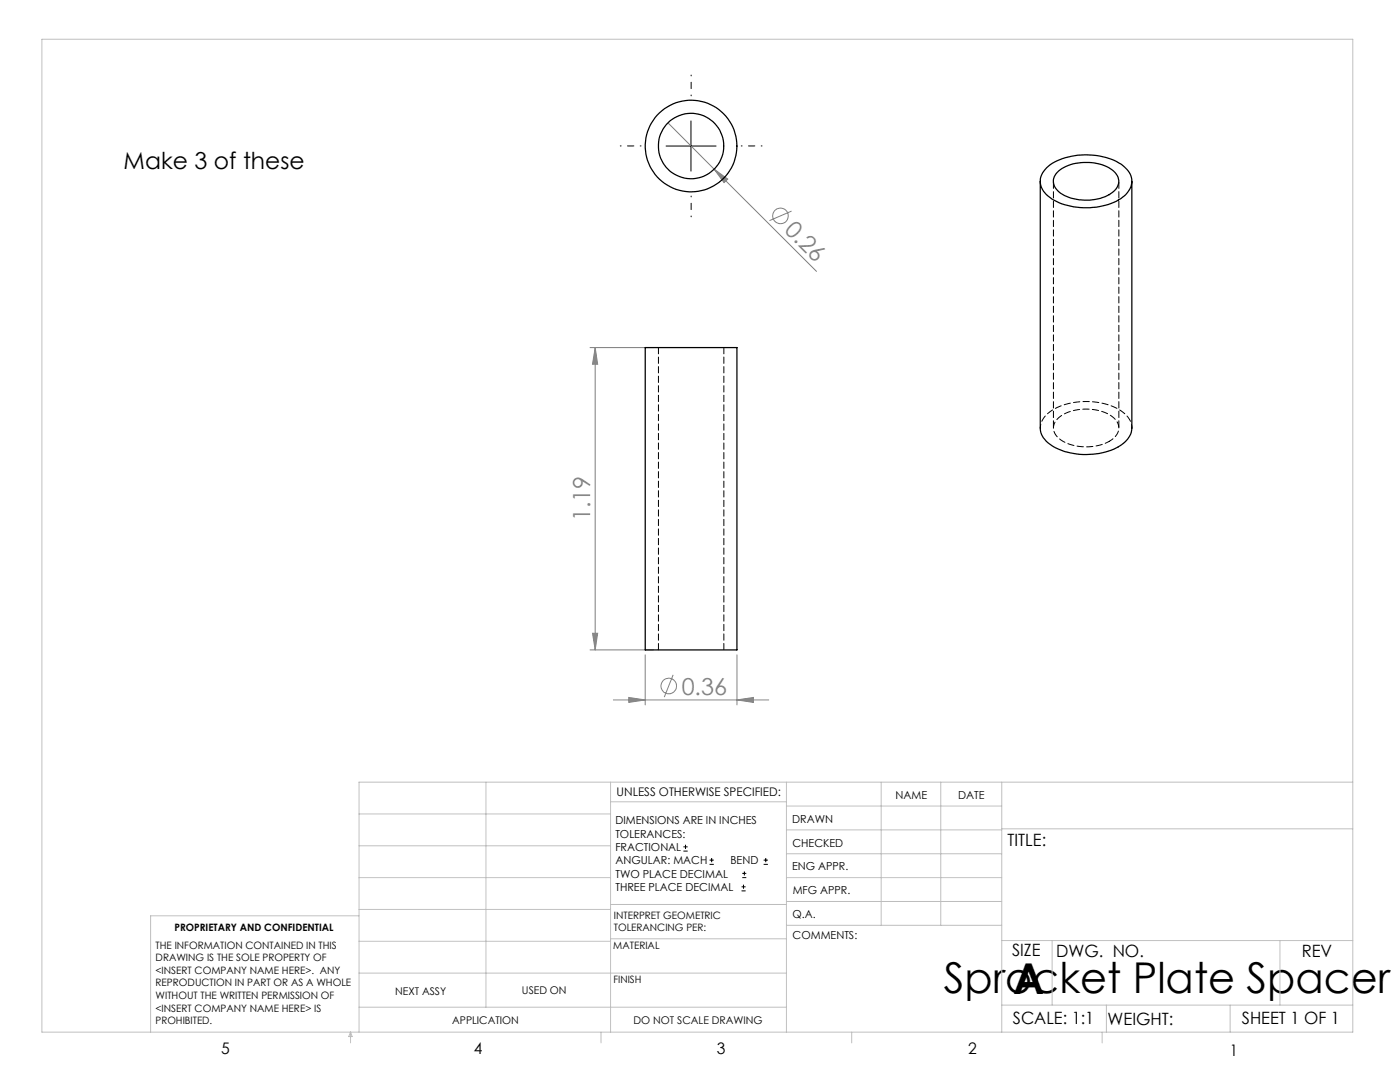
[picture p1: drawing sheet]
<svg xmlns="http://www.w3.org/2000/svg" width="279mm" height="216mm" viewBox="0 0 279 216" stroke-linecap="round" stroke-linejoin="round" font-family="sans-serif">
<g fill="none" stroke="#808080" stroke-width=".2">
<path d="M133.3 24.5l9.2 9.3M142.5 33.8l2.7 1.9-.7 .7zM142.5 33.8l20.4 20.4M158 42.1l-4.4 1.9M117.8 69.4h12.6M118.8 69.4v60.3M118.8 69.4l.5 3.3h-1zM117.8 129.7h12.6M118.3 126.4h1l-.5 3.3zM122.4 139.7h31M125.5 139.2l3.3 .5-3.3 .5zM128.8 130.7v10"/>
<path d="M134.3 134.7l-1.7 4.4M147.1 139.7l3.3-.5v1zM147.1 130.7v10"/>
<circle cx="155.8" cy="43.1" r="1.56"/>
<circle cx="133.4" cy="136.9" r="1.56"/>
</g>
<g fill="none" stroke="#000" stroke-width=".2">
<path d="M132.9 29.1h10M137.9 24.1v10M136.4 169.8h.8M136.4 169h.8M136.8 168.6v.8M141.6 172.5h.9M141.6 171.6h.9M142 171.2v.8M148 177.8h.8M148 177h.8M148.1 175.1h.8M148.1 174.3h.8"/>
<path d="M148.4 176.5v.8M148.6 173.9v.8M152.4 172.5h.8M152.4 171.6h.8M152.8 171.2v.8"/>
</g>
<path d="M137.9 19.1v-4.1M127.9 29.1h-4.1M137.9 39.1v4.2M147.9 29.1h4.2" fill="none" stroke="#000" stroke-width=".2" stroke-dasharray="15.2 1.3 1.3 1.3" stroke-dashoffset="15.1"/>
<g fill="none" stroke="#c0c0c0" stroke-width=".2">
<path d="M8.4 7.8h261.6v198.2h-261.6zM97 156.1v44.9M121.8 156.1v49.9M121.8 160h35.2M157 156.1v49.9M175.9 156.1v28.5M187.7 156.1v28.5M199.9 156.1v49.9M270 156.1h-198.4v49.9M71.6 175.1h50.2M71.6 168.8h50.2M71.6 162.4h50.2"/>
<path d="M157 170.4h42.9M157 165.6h42.9M157 160.8h42.9M157 175.1h42.9M157 179.9h42.9M199.9 165.4h70.1M71.6 194.2h85.4M71.6 187.8h50.2M71.6 181.5h50.2M71.6 182.7h-41.5v23.3M121.8 187.3h35.2M121.8 180.5h35.2"/>
<path d="M157 184.6h42.9M199.9 187.7h70.1M210 187.7v12.9M255.4 187.7v12.9M70 206v2.1M70 206l.3 .8h-.7zM71.6 201h85.4M119.9 206v2.1M170 206v2.1M199.9 200.6h70.1M220 206v2.1M220.8 200.6v5.4"/>
<path d="M245.5 200.6v5.4"/>
</g>
<g fill="#808080">
<path d="M142.5 33.8l2.7 1.9-.7 .7z"/>
<path d="M147.1 139.7l3.3-.5v1zM125.5 139.2l3.3 .5-3.3 .5z"/>
<path d="M118.8 69.4l.5 3.3h-1zM118.3 126.4h1l-.5 3.3z"/>
</g>
<g fill="none" stroke="#000" stroke-width=".25">
<path d="M207.6 36.2v49.2a4.5 4.5 0 0 0 2.8 3.8 14.1 14.1 0 0 0 13.3-.3 4.4 4.4 0 0 0 2.2-3.5v-49.2M208.9 33.5a12.3 12.3 0 0 1 9.4-2.5 9.4 9.4 0 0 1 7.1 3.4 3.6 3.6 0 0 1-1.4 4.9 13.7 13.7 0 0 1-12.1 1.4 6.1 6.1 0 0 1-4.3-4 3.5 3.5 0 0 1 1.3-3.2zM211 34.4a9.3 9.3 0 0 1 9-1.5 4.3 4.3 0 0 1 3.3 3.1 3.3 3.3 0 0 1-2.4 3.1 10 10 0 0 1-9.6-.8 2.54 2.54 0 0 1-.3-3.9zM128.8 69.4h18.3v60.3h-18.3z"/>
<circle cx="137.9" cy="29.1" r="6.5"/>
<circle cx="137.9" cy="29.1" r="9.1"/>
</g>
<path d="M131.4 69.3v60.3M144.5 129.6v-60.3" fill="none" stroke="#000" stroke-width=".2" stroke-dasharray="1.3 .6"/>
<path d="M225.9 85.4a5 5 0 0 0-3.5-4.2 14.1 14.1 0 0 0-12.7 .9 4.2 4.2 0 0 0-2.1 3.3" fill="none" stroke="#000" stroke-width=".2" stroke-dasharray="1.3 .6" stroke-dashoffset=".5"/>
<path d="M221.4 88.1a2.83 2.83 0 0 0 1.6-3.8 7 7 0 0 0-6.2-2.7 7.4 7.4 0 0 0-6.2 2.6 2.72 2.72 0 0 0 1.5 3.8 10.2 10.2 0 0 0 9.3 .1" fill="none" stroke="#000" stroke-width=".2" stroke-dasharray="1.3 .6" stroke-dashoffset=".4"/>
<path d="M210.2 36.2v49.2M223.3 85.4v-49.2" fill="none" stroke="#000" stroke-width=".2" stroke-dasharray="1.3 .6" stroke-dashoffset="-.2"/>
<g font-size="8.5">
<text x="188.4" y="198.1">Sprocket Plate Spacer</text>
<text x="202.2" y="198.3">A</text>
</g>
<text font-size="4.7" x="24.7" y="33.6">Make 3 of these</text>
<g font-size="4.7" fill="#808080">
<text x="156.4" y="46.1" transform="rotate(45 156.4 46.1)">0.26</text>
<text x="117.8" y="104" transform="rotate(-90 117.8 104)">1.19</text>
<text x="136" y="138.6">0.36</text>
</g>
<g font-size="3.4">
<text x="201.1" y="168.8">TITLE:</text>
<text x="202" y="190.8">SIZE</text>
<text x="210.8" y="190.9">DWG. NO.</text>
<text x="259.8" y="191">REV</text>
<text x="202.1" y="204.4">SCALE: 1:1</text>
<text x="221" y="204.5">WEIGHT:</text>
<text x="247.8" y="204.4">SHEET 1 OF 1</text>
</g>
<g font-size="3.2">
<text x="44.2" y="210.4">5</text>
<text x="94.6" y="210.3">4</text>
<text x="143.1" y="210.4">3</text>
<text x="193.2" y="210.3">2</text>
<text x="245.4" y="210.6">1</text>
</g>
<text font-size="2.4" x="123.1" y="158.9">UNLESS OTHERWISE SPECIFIED:</text>
<g font-size="2.2">
<text x="178.7" y="159.4">NAME</text>
<text x="191.2" y="159.4">DATE</text>
<text x="122.8" y="164.5">DIMENSIONS ARE IN INCHES</text>
<text x="122.8" y="167.1">TOLERANCES:</text>
<text x="158.1" y="164.2">DRAWN</text>
<text x="122.8" y="169.8">FRACTIONAL</text>
<text x="122.8" y="172.5">ANGULAR: MACH</text>
<text x="145.8" y="172.5">BEND</text>
<text x="158.1" y="173.7">ENG APPR.</text>
<text x="158.2" y="169.1">CHECKED</text>
<text x="122.8" y="175.1">TWO PLACE DECIMAL</text>
<text x="122.8" y="177.8">THREE PLACE DECIMAL</text>
<text x="158.2" y="178.4">MFG APPR.</text>
<text x="158.2" y="183.2">Q.A.</text>
<text x="158.2" y="187.4">COMMENTS:</text>
</g>
<g font-size="2.1">
<text x="78.8" y="198.5">NEXT ASSY</text>
<text x="104.2" y="198.4">USED ON</text>
<text x="90.2" y="204.3">APPLICATION</text>
<text x="126.4" y="204.3">DO NOT SCALE DRAWING</text>
</g>
<g font-size="2">
<text x="34.8" y="185.7">PROPRIETARY AND CONFIDENTIAL</text>
<text x="122.5" y="183.3">INTERPRET GEOMETRIC</text>
<text x="122.5" y="185.9">TOLERANCING PER:</text>
<text x="31.1" y="189.3">THE INFORMATION CONTAINED IN THIS</text>
<text x="31.1" y="191.8">DRAWING IS THE SOLE PROPERTY OF</text>
<text x="122.4" y="189.4">MATERIAL</text>
<text x="31.1" y="194.3">&lt;INSERT COMPANY NAME HERE&gt;. ANY</text>
<text x="31.1" y="196.8">REPRODUCTION IN PART OR AS A WHOLE</text>
<text x="122.4" y="196.2">FINISH</text>
<text x="31.1" y="199.4">WITHOUT THE WRITTEN PERMISSION OF</text>
<text x="31.1" y="201.9">&lt;INSERT COMPANY NAME HERE&gt; IS</text>
<text x="31.1" y="204.4">PROHIBITED.</text>
</g>
</svg>
